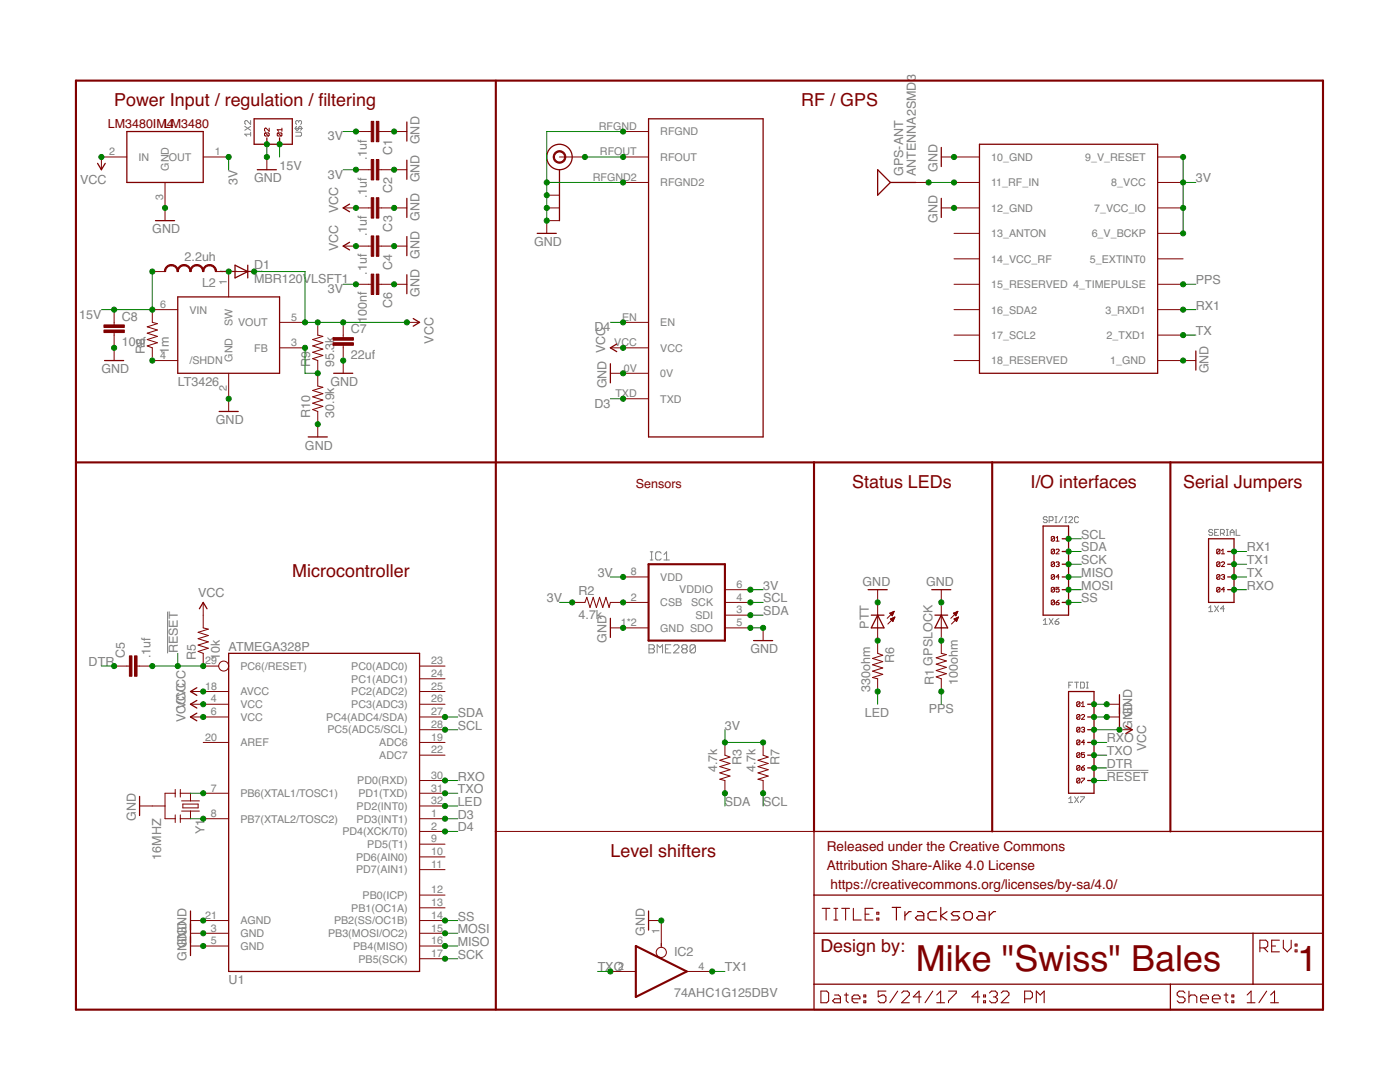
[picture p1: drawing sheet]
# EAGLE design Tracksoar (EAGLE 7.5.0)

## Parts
C1  .1uf  CAP0805  [0805]
C2  .1uf  CAP0805  [0805]
C3  .1uf  CAP0805  [0805]
C4  .1uf  CAP0805  [0805]
C5  .1uf  CAP0805  [0805]
C6  100nf  CAP0805  [0805]
C7  22uf  CAP0805  [0805]
C8  10uf  CAP0805  [0805]
D1  MBR120VLSFT1  DIODE-SOD123  [SOD123]
FRAME1  FRAME-LETTER  [CREATIVE_COMMONS]
FTDI  1X7  [1X7]
GPS-ANT  ANTENNA2SMD3  [ANTENNA-CHIP4]
GPSLOCK  LEDCHIP-LED0805  [CHIP-LED0805]
IC1  BME280  [BME280]
IC2  74AHC1G125DBV  [SOT23-5]
J$1  SMA_EDGE  [SMA-EDGE]
L2  2.2uh  L-USL1812  [L1812]
LM3480  LM3480IM4  [SOT23-3]
LT3426  LT3426  [SOT23-6]
PTT  LEDCHIP-LED0805  [CHIP-LED0805]
R1  100ohm  RESISTOR0805-RES  [0805]
R2  4.7k  RESISTOR0805-RES  [0805]
R3  4.7k  RESISTOR0805-RES  [0805]
R5  10k  RESISTOR0805-RES  [0805]
R6  330ohm  RESISTOR0805-RES  [0805]
R7  4.7k  RESISTOR0805-RES  [0805]
R8  1m  RESISTOR0805-RES  [0805]
R9  95.3k  RESISTOR0805-RES  [0805]
R10  30.9k  RESISTOR0805-RES  [0805]
SERIAL  1X4  [1X4]
SPI/I2C  1X6  [1X6]
U1  ATMEGA328P  ATMEGA168MLF  [MLF32]
U$1  UBLOX_MAX  [UBLOX_MAX]
U$2  RADIOMETRIX-HX1  [RADIOMETRIX-HX1]
U$3  1X2  [1X2]
Y1  16MHZ  RESONATOR16MHZ  [RESONATOR-SMD]

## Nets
3V: C1.2 C2.2 C6.2 IC1.6(VDDIO) IC1.8(VDD) LM3480.1(OUT) R2.1 R3.1 R7.1 U$1.6_V_BCKP U$1.7_VCC_IO U$1.8_VCC U$1.9_V_RESET
15V: C8.1 L2.1 LT3426.6(VIN) R8.2 U$3.1
!RESET: C5.2 FTDI.7 R5.1 U1.29(PC6(/RESET))
D3: U1.1(PD3(INT1)) U$2.TXD
D4: U1.2(PD4(XCK/T0)) U$2.EN
DTR: C5.1 FTDI.6
GND: C1.1 C2.1 C3.1 C4.1 C6.1 C7.2 C8.2 FTDI.1 FTDI.2 GPSLOCK.C IC1.1(GND) IC1.5(SDO) IC1.7(GND) IC2.1(OE) J$1.GND@0(GND) J$1.GND@1(GND) J$1.GND@2(GND) J$1.GND@3(GND) LM3480.3(GND) LT3426.2(GND) PTT.C R10.1 U1.3(GND) U1.5(GND) U1.21(AGND) U$1.1_GND U$1.10_GND U$1.12_GND U$2.0V U$2.RFGND U$2.RFGND2 U$3.2 Y1.2
LED: R6.2 U1.32(PD2(INT0))
MISO: SPI/I2C.4 U1.16(PB4(MISO))
MOSI: SPI/I2C.5 U1.15(PB3(MOSI/OC2))
N$1: J$1.SIG(SIGNAL) U$2.RFOUT
N$2: IC1.2(CSB) R2.2
N$3: GPSLOCK.A R1.2
N$6: GPS-ANT.SIG(SIGNAL) U$1.11_RF_IN
N$9: D1.A L2.2 LT3426.1(SW)
N$12: LT3426.4(/SHDN) R8.1
N$13: LT3426.3(FB) R9.1 R10.2
N$14: U1.8(PB7(XTAL2/TOSC2)) Y1.3
N$26: U1.7(PB6(XTAL1/TOSC1)) Y1.1
N$27: PTT.A R6.1
PPS: R1.1 U$1.4_TIMEPULSE
RX1: SERIAL.1 U$1.3_RXD1
RXO: FTDI.4 SERIAL.4 U1.30(PD0(RXD))
SCK: SPI/I2C.3 U1.17(PB5(SCK))
SCL: IC1.4(SCK) R7.2 SPI/I2C.1 U1.28(PC5(ADC5/SCL))
SDA: IC1.3(SDI) R3.2 SPI/I2C.2 U1.27(PC4(ADC4/SDA))
SS: SPI/I2C.6 U1.14(PB2(SS/OC1B))
TX: SERIAL.3 U$1.2_TXD1
TX1: IC2.4(O) SERIAL.2
TXO: FTDI.5 IC2.2(I) U1.31(PD1(TXD))
VCC: C3.2 C4.2 C7.1 D1.C FTDI.3 LM3480.2(IN) LT3426.5(VOUT) R5.2 R9.2 U1.4(VCC) U1.6(VCC) U1.18(AVCC) U$2.VCC
Unconnected: U1.9(PD5(T1)) U1.10(PD6(AIN0)) U1.11(PD7(AIN1)) U1.12(PB0(ICP)) U1.13(PB1(OC1A)) U1.19(ADC6) U1.20(AREF) U1.22(ADC7) U1.23(PC0(ADC0)) U1.24(PC1(ADC1)) U1.25(PC2(ADC2)) U1.26(PC3(ADC3)) U$1.5_EXTINT0 U$1.13_ANTON U$1.14_VCC_RF U$1.15_RESERVED U$1.16_SDA2 U$1.17_SCL2 U$1.18_RESERVED

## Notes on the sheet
- Power Input / regulation / filtering | RF / GPS
- Sensors | Status LEDs | I/O interfaces | Serial Jumpers
- Microcontroller
- Level shifters
- Mike "Swiss" Bales | 1

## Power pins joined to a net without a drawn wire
GND: IC2.3(GND)
VCC: IC2.5(VCC)

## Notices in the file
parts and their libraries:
SparkFun-DigitalIC: Licensing: Creative Commons ShareAlike 4.0 International - https://creativecommons.org/licenses/by-sa/4.0
SparkFun-Aesthetics: Released under the Creative Commons Attribution Share-Alike 4.0 License
SparkFun-Aesthetics: https://creativecommons.org/licenses/by-sa/4.0
